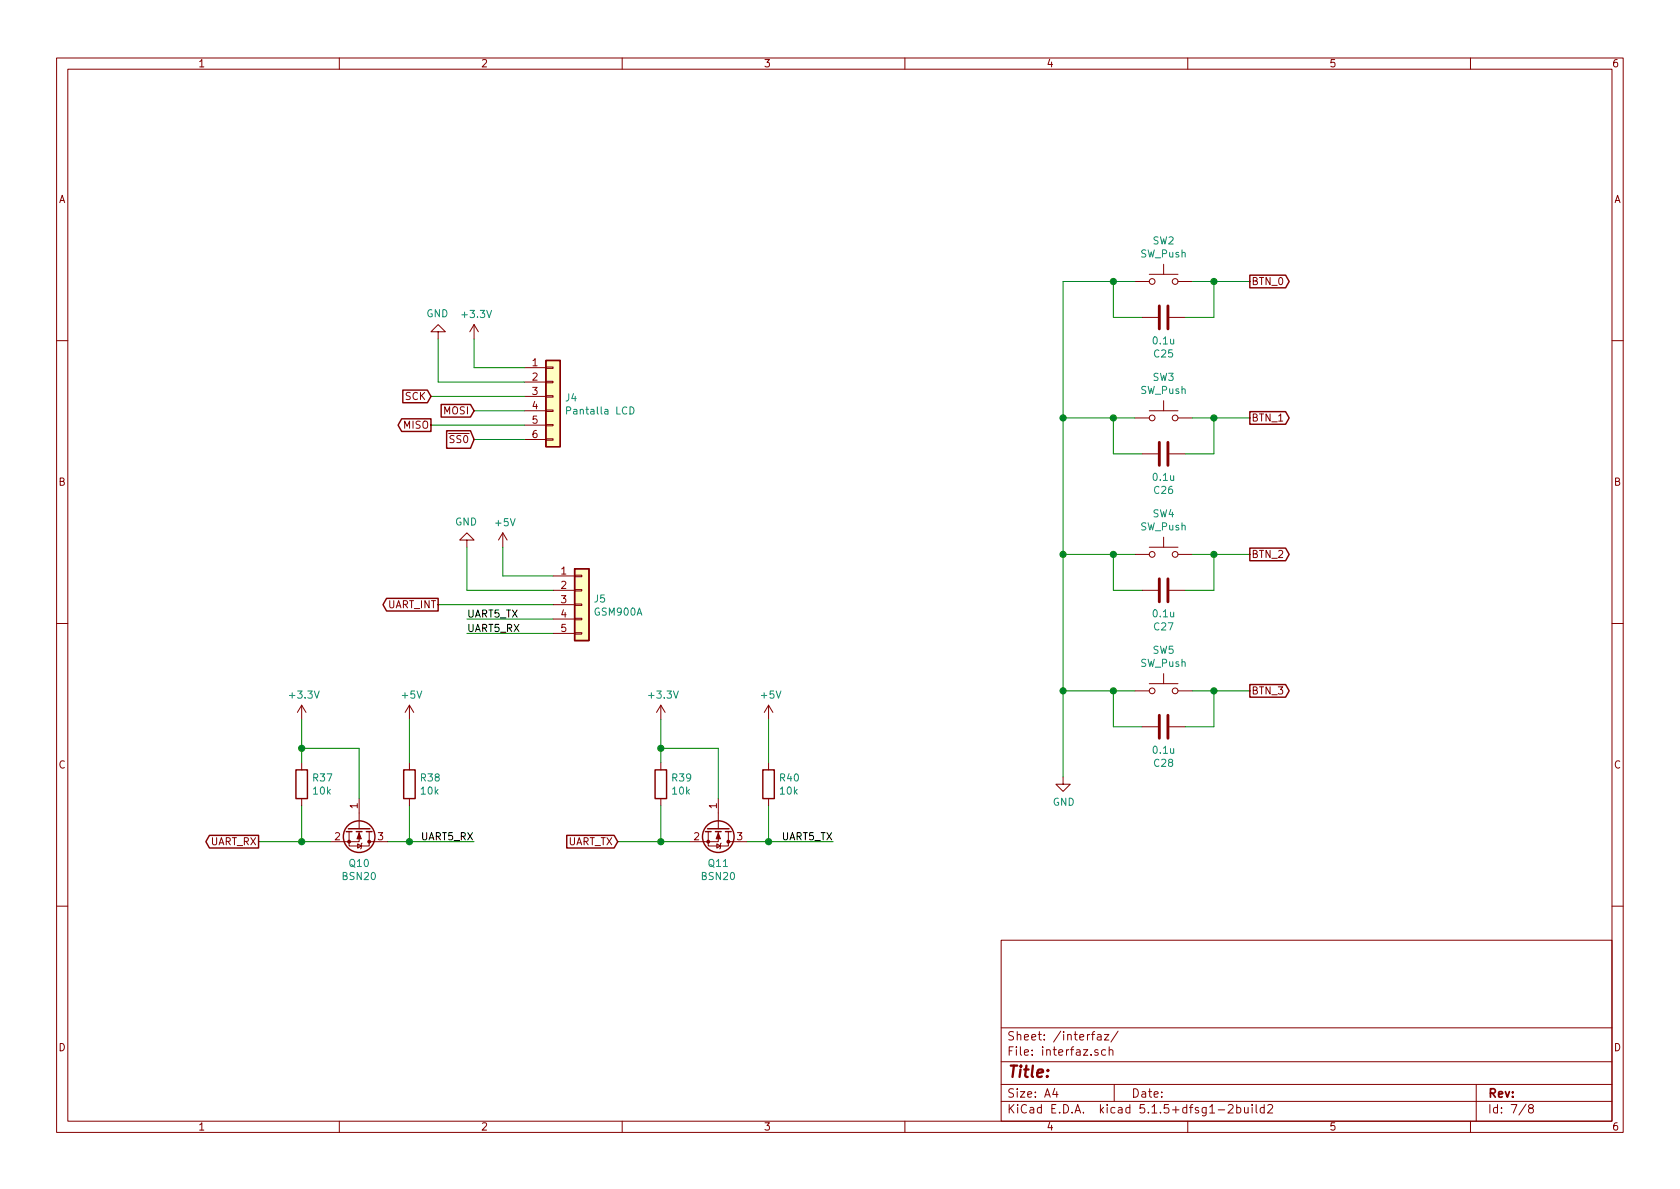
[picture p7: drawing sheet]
EESchema Schematic File Version 4
EELAYER 30 0
EELAYER END
$Descr A4 11693 8268
encoding utf-8
Sheet 7 8
Title ""
Date ""
Rev ""
Comp ""
Comment1 ""
Comment2 ""
Comment3 ""
Comment4 ""
$EndDescr
Text GLabel 8700 1950 2    50   Output ~ 0
BTN_0
Text GLabel 8700 2900 2    50   Output ~ 0
BTN_1
Text GLabel 8700 3850 2    50   Output ~ 0
BTN_2
Text GLabel 8700 4800 2    50   Output ~ 0
BTN_3
$Comp
L Switch:SW_Push SW2
U 1 1
P 8100 1950
F 0 "SW2" H 8100 2235 50  0000 C CNN
F 1 "SW_Push" H 8100 2144 50  0000 C CNN
F 2 "Pin_Headers:Pin_Header_Straight_1x02_Pitch2.54mm" H 8100 2150 50  0001 C CNN
F 3 "~" H 8100 2150 50  0001 C CNN
	1    8100 1950
	1    0    0    -1  
$EndComp
$Comp
L Switch:SW_Push SW3
U 1 1
P 8100 2900
F 0 "SW3" H 8100 3185 50  0000 C CNN
F 1 "SW_Push" H 8100 3094 50  0000 C CNN
F 2 "Pin_Headers:Pin_Header_Straight_1x02_Pitch2.54mm" H 8100 3100 50  0001 C CNN
F 3 "~" H 8100 3100 50  0001 C CNN
	1    8100 2900
	1    0    0    -1  
$EndComp
$Comp
L Switch:SW_Push SW4
U 1 1
P 8100 3850
F 0 "SW4" H 8100 4135 50  0000 C CNN
F 1 "SW_Push" H 8100 4044 50  0000 C CNN
F 2 "Pin_Headers:Pin_Header_Straight_1x02_Pitch2.54mm" H 8100 4050 50  0001 C CNN
F 3 "~" H 8100 4050 50  0001 C CNN
	1    8100 3850
	1    0    0    -1  
$EndComp
$Comp
L Switch:SW_Push SW5
U 1 1
P 8100 4800
F 0 "SW5" H 8100 5085 50  0000 C CNN
F 1 "SW_Push" H 8100 4994 50  0000 C CNN
F 2 "Pin_Headers:Pin_Header_Straight_1x02_Pitch2.54mm" H 8100 5000 50  0001 C CNN
F 3 "~" H 8100 5000 50  0001 C CNN
	1    8100 4800
	1    0    0    -1  
$EndComp
Wire Wire Line
	8300 1950 8450 1950
Wire Wire Line
	8300 2900 8450 2900
Wire Wire Line
	8300 3850 8450 3850
Wire Wire Line
	8300 4800 8450 4800
Wire Wire Line
	7900 1950 7750 1950
Wire Wire Line
	7400 1950 7400 2900
Wire Wire Line
	7900 2900 7750 2900
Connection ~ 7400 2900
Wire Wire Line
	7400 2900 7400 3850
Wire Wire Line
	7900 3850 7750 3850
Connection ~ 7400 3850
Wire Wire Line
	7400 3850 7400 4800
Wire Wire Line
	7900 4800 7750 4800
Connection ~ 7400 4800
Wire Wire Line
	7400 4800 7400 5400
$Comp
L Device:C C?
U 1 1
P 8100 2200
AR Path="/61644852/61C385C9" Ref="C?"  Part="1" 
AR Path="/6167B4C8/61C385C9" Ref="C25"  Part="1" 
F 0 "C25" V 8352 2200 50  0000 C CNN
F 1 "0.1u" V 8261 2200 50  0000 C CNN
F 2 "Capacitors_SMD:C_0603" H 8138 2050 50  0001 C CNN
F 3 "~" H 8100 2200 50  0001 C CNN
	1    8100 2200
	0    1    1    0   
$EndComp
Wire Wire Line
	7750 1950 7750 2200
Wire Wire Line
	7750 2200 7950 2200
Wire Wire Line
	8450 2200 8450 1950
Connection ~ 8450 1950
Wire Wire Line
	8450 1950 8700 1950
Wire Wire Line
	8250 2200 8450 2200
$Comp
L Device:C C?
U 1 1
P 8100 3150
AR Path="/61644852/61C39A18" Ref="C?"  Part="1" 
AR Path="/6167B4C8/61C39A18" Ref="C26"  Part="1" 
F 0 "C26" V 8352 3150 50  0000 C CNN
F 1 "0.1u" V 8261 3150 50  0000 C CNN
F 2 "Capacitors_SMD:C_0603" H 8138 3000 50  0001 C CNN
F 3 "~" H 8100 3150 50  0001 C CNN
	1    8100 3150
	0    1    1    0   
$EndComp
Wire Wire Line
	7750 2900 7750 3150
Wire Wire Line
	7750 3150 7950 3150
Wire Wire Line
	8450 3150 8450 2900
Wire Wire Line
	8250 3150 8450 3150
$Comp
L Device:C C?
U 1 1
P 8100 4100
AR Path="/61644852/61C3B79E" Ref="C?"  Part="1" 
AR Path="/6167B4C8/61C3B79E" Ref="C27"  Part="1" 
F 0 "C27" V 8352 4100 50  0000 C CNN
F 1 "0.1u" V 8261 4100 50  0000 C CNN
F 2 "Capacitors_SMD:C_0603" H 8138 3950 50  0001 C CNN
F 3 "~" H 8100 4100 50  0001 C CNN
	1    8100 4100
	0    1    1    0   
$EndComp
Wire Wire Line
	7750 3850 7750 4100
Wire Wire Line
	7750 4100 7950 4100
Wire Wire Line
	8450 4100 8450 3850
Wire Wire Line
	8250 4100 8450 4100
$Comp
L Device:C C?
U 1 1
P 8100 5050
AR Path="/61644852/61C3C3A7" Ref="C?"  Part="1" 
AR Path="/6167B4C8/61C3C3A7" Ref="C28"  Part="1" 
F 0 "C28" V 8352 5050 50  0000 C CNN
F 1 "0.1u" V 8261 5050 50  0000 C CNN
F 2 "Capacitors_SMD:C_0603" H 8138 4900 50  0001 C CNN
F 3 "~" H 8100 5050 50  0001 C CNN
	1    8100 5050
	0    1    1    0   
$EndComp
Wire Wire Line
	7750 4800 7750 5050
Wire Wire Line
	7750 5050 7950 5050
Wire Wire Line
	8450 5050 8450 4800
Wire Wire Line
	8250 5050 8450 5050
$Comp
L power:GND #PWR041
U 1 1
P 7400 5400
F 0 "#PWR041" H 7400 5150 50  0001 C CNN
F 1 "GND" H 7405 5227 50  0000 C CNN
F 2 "" H 7400 5400 50  0001 C CNN
F 3 "" H 7400 5400 50  0001 C CNN
	1    7400 5400
	1    0    0    -1  
$EndComp
Connection ~ 7750 1950
Wire Wire Line
	7750 1950 7400 1950
Connection ~ 7750 2900
Wire Wire Line
	7750 2900 7400 2900
Connection ~ 7750 3850
Wire Wire Line
	7750 3850 7400 3850
Connection ~ 7750 4800
Wire Wire Line
	7750 4800 7400 4800
Connection ~ 8450 2900
Wire Wire Line
	8450 2900 8700 2900
Connection ~ 8450 3850
Wire Wire Line
	8450 3850 8700 3850
Connection ~ 8450 4800
Wire Wire Line
	8450 4800 8700 4800
Text GLabel 3000 2950 0    50   Output ~ 0
MISO
Text GLabel 3300 2850 0    50   Input ~ 0
MOSI
Text GLabel 3000 2750 0    50   Input ~ 0
SCK
$Comp
L Connector_Generic:Conn_01x06 J4
U 1 1
P 3850 2750
F 0 "J4" H 3930 2742 50  0000 L CNN
F 1 "Pantalla LCD" H 3930 2651 50  0000 L CNN
F 2 "Pin_Headers:Pin_Header_Straight_1x06_Pitch2.54mm" H 3850 2750 50  0001 C CNN
F 3 "~" H 3850 2750 50  0001 C CNN
	1    3850 2750
	1    0    0    -1  
$EndComp
Text GLabel 3300 3050 0    50   Input ~ 0
~SS0
Wire Wire Line
	3000 2750 3650 2750
Wire Wire Line
	3300 2850 3650 2850
Wire Wire Line
	3000 2950 3650 2950
Wire Wire Line
	3300 3050 3650 3050
$Comp
L power:GND #PWR035
U 1 1
P 3050 2350
F 0 "#PWR035" H 3050 2100 50  0001 C CNN
F 1 "GND" H 3055 2177 50  0000 C CNN
F 2 "" H 3050 2350 50  0001 C CNN
F 3 "" H 3050 2350 50  0001 C CNN
	1    3050 2350
	-1   0    0    1   
$EndComp
$Comp
L power:+3.3V #PWR037
U 1 1
P 3300 2350
F 0 "#PWR037" H 3300 2200 50  0001 C CNN
F 1 "+3.3V" H 3315 2523 50  0000 C CNN
F 2 "" H 3300 2350 50  0001 C CNN
F 3 "" H 3300 2350 50  0001 C CNN
	1    3300 2350
	1    0    0    -1  
$EndComp
Wire Wire Line
	3300 2350 3300 2550
Wire Wire Line
	3300 2550 3650 2550
Wire Wire Line
	3650 2650 3050 2650
Wire Wire Line
	3050 2650 3050 2350
$Comp
L Connector_Generic:Conn_01x05 J5
U 1 1
P 4050 4200
F 0 "J5" H 4130 4242 50  0000 L CNN
F 1 "GSM900A" H 4130 4151 50  0000 L CNN
F 2 "Pin_Headers:Pin_Header_Straight_1x05_Pitch2.54mm" H 4050 4200 50  0001 C CNN
F 3 "~" H 4050 4200 50  0001 C CNN
	1    4050 4200
	1    0    0    -1  
$EndComp
$Comp
L power:GND #PWR036
U 1 1
P 3250 3800
F 0 "#PWR036" H 3250 3550 50  0001 C CNN
F 1 "GND" H 3255 3627 50  0000 C CNN
F 2 "" H 3250 3800 50  0001 C CNN
F 3 "" H 3250 3800 50  0001 C CNN
	1    3250 3800
	-1   0    0    1   
$EndComp
Wire Wire Line
	3500 3800 3500 4000
Wire Wire Line
	3500 4000 3850 4000
Wire Wire Line
	3850 4100 3250 4100
Wire Wire Line
	3250 4100 3250 3800
$Comp
L power:+5V #PWR038
U 1 1
P 3500 3800
F 0 "#PWR038" H 3500 3650 50  0001 C CNN
F 1 "+5V" H 3515 3973 50  0000 C CNN
F 2 "" H 3500 3800 50  0001 C CNN
F 3 "" H 3500 3800 50  0001 C CNN
	1    3500 3800
	1    0    0    -1  
$EndComp
Wire Wire Line
	3850 4200 3050 4200
Text GLabel 3050 4200 0    50   Output ~ 0
UART_INT
Wire Wire Line
	3250 4300 3850 4300
Wire Wire Line
	3250 4400 3850 4400
Text GLabel 1800 5850 0    50   Output ~ 0
UART_RX
Text GLabel 4300 5850 0    50   Input ~ 0
UART_TX
$Comp
L Transistor_FET:BSN20 Q10
U 1 1
P 2500 5750
F 0 "Q10" V 2749 5750 50  0000 C CNN
F 1 "BSN20" V 2840 5750 50  0000 C CNN
F 2 "TO_SOT_Packages_SMD:SOT-23" H 2700 5675 50  0001 L CIN
F 3 "http://www.diodes.com/assets/Datasheets/ds31898.pdf" H 2500 5750 50  0001 L CNN
	1    2500 5750
	0    1    1    0   
$EndComp
$Comp
L Transistor_FET:BSN20 Q11
U 1 1
P 5000 5750
F 0 "Q11" V 5249 5750 50  0000 C CNN
F 1 "BSN20" V 5340 5750 50  0000 C CNN
F 2 "TO_SOT_Packages_SMD:SOT-23" H 5200 5675 50  0001 L CIN
F 3 "http://www.diodes.com/assets/Datasheets/ds31898.pdf" H 5000 5750 50  0001 L CNN
	1    5000 5750
	0    1    1    0   
$EndComp
$Comp
L Device:R R37
U 1 1
P 2100 5450
F 0 "R37" H 2170 5496 50  0000 L CNN
F 1 "10k" H 2170 5405 50  0000 L CNN
F 2 "Resistors_SMD:R_0603" V 2030 5450 50  0001 C CNN
F 3 "~" H 2100 5450 50  0001 C CNN
	1    2100 5450
	1    0    0    -1  
$EndComp
Wire Wire Line
	1800 5850 2100 5850
Wire Wire Line
	2100 5850 2100 5600
Wire Wire Line
	2100 5850 2300 5850
Connection ~ 2100 5850
Wire Wire Line
	2500 5550 2500 5200
Wire Wire Line
	2500 5200 2100 5200
Wire Wire Line
	2100 5200 2100 5300
Wire Wire Line
	2100 5200 2100 5000
Connection ~ 2100 5200
$Comp
L power:+3.3V #PWR033
U 1 1
P 2100 5000
F 0 "#PWR033" H 2100 4850 50  0001 C CNN
F 1 "+3.3V" H 2115 5173 50  0000 C CNN
F 2 "" H 2100 5000 50  0001 C CNN
F 3 "" H 2100 5000 50  0001 C CNN
	1    2100 5000
	1    0    0    -1  
$EndComp
$Comp
L Device:R R39
U 1 1
P 4600 5450
F 0 "R39" H 4670 5496 50  0000 L CNN
F 1 "10k" H 4670 5405 50  0000 L CNN
F 2 "Resistors_SMD:R_0603" V 4530 5450 50  0001 C CNN
F 3 "~" H 4600 5450 50  0001 C CNN
	1    4600 5450
	1    0    0    -1  
$EndComp
Wire Wire Line
	5000 5550 5000 5200
Wire Wire Line
	5000 5200 4600 5200
Wire Wire Line
	4600 5200 4600 5300
Wire Wire Line
	4600 5200 4600 5000
Connection ~ 4600 5200
$Comp
L power:+3.3V #PWR039
U 1 1
P 4600 5000
F 0 "#PWR039" H 4600 4850 50  0001 C CNN
F 1 "+3.3V" H 4615 5173 50  0000 C CNN
F 2 "" H 4600 5000 50  0001 C CNN
F 3 "" H 4600 5000 50  0001 C CNN
	1    4600 5000
	1    0    0    -1  
$EndComp
Wire Wire Line
	4300 5850 4600 5850
Wire Wire Line
	4600 5850 4600 5600
Wire Wire Line
	4600 5850 4800 5850
Connection ~ 4600 5850
$Comp
L power:+5V #PWR034
U 1 1
P 2850 5000
F 0 "#PWR034" H 2850 4850 50  0001 C CNN
F 1 "+5V" H 2865 5173 50  0000 C CNN
F 2 "" H 2850 5000 50  0001 C CNN
F 3 "" H 2850 5000 50  0001 C CNN
	1    2850 5000
	1    0    0    -1  
$EndComp
$Comp
L Device:R R38
U 1 1
P 2850 5450
F 0 "R38" H 2920 5496 50  0000 L CNN
F 1 "10k" H 2920 5405 50  0000 L CNN
F 2 "Resistors_SMD:R_0603" V 2780 5450 50  0001 C CNN
F 3 "~" H 2850 5450 50  0001 C CNN
	1    2850 5450
	1    0    0    -1  
$EndComp
Wire Wire Line
	2850 5300 2850 5000
Wire Wire Line
	2850 5600 2850 5850
Wire Wire Line
	2850 5850 2700 5850
Wire Wire Line
	2850 5850 3300 5850
Connection ~ 2850 5850
Text Label 3300 5850 2    50   ~ 0
UART5_RX
$Comp
L power:+5V #PWR040
U 1 1
P 5350 5000
F 0 "#PWR040" H 5350 4850 50  0001 C CNN
F 1 "+5V" H 5365 5173 50  0000 C CNN
F 2 "" H 5350 5000 50  0001 C CNN
F 3 "" H 5350 5000 50  0001 C CNN
	1    5350 5000
	1    0    0    -1  
$EndComp
$Comp
L Device:R R40
U 1 1
P 5350 5450
F 0 "R40" H 5420 5496 50  0000 L CNN
F 1 "10k" H 5420 5405 50  0000 L CNN
F 2 "Resistors_SMD:R_0603" V 5280 5450 50  0001 C CNN
F 3 "~" H 5350 5450 50  0001 C CNN
	1    5350 5450
	1    0    0    -1  
$EndComp
Wire Wire Line
	5350 5300 5350 5000
Wire Wire Line
	5350 5600 5350 5850
Wire Wire Line
	5350 5850 5200 5850
Wire Wire Line
	5350 5850 5800 5850
Connection ~ 5350 5850
Text Label 5800 5850 2    50   ~ 0
UART5_TX
Text Label 3250 4400 0    50   ~ 0
UART5_RX
Text Label 3250 4300 0    50   ~ 0
UART5_TX
$EndSCHEMATC
